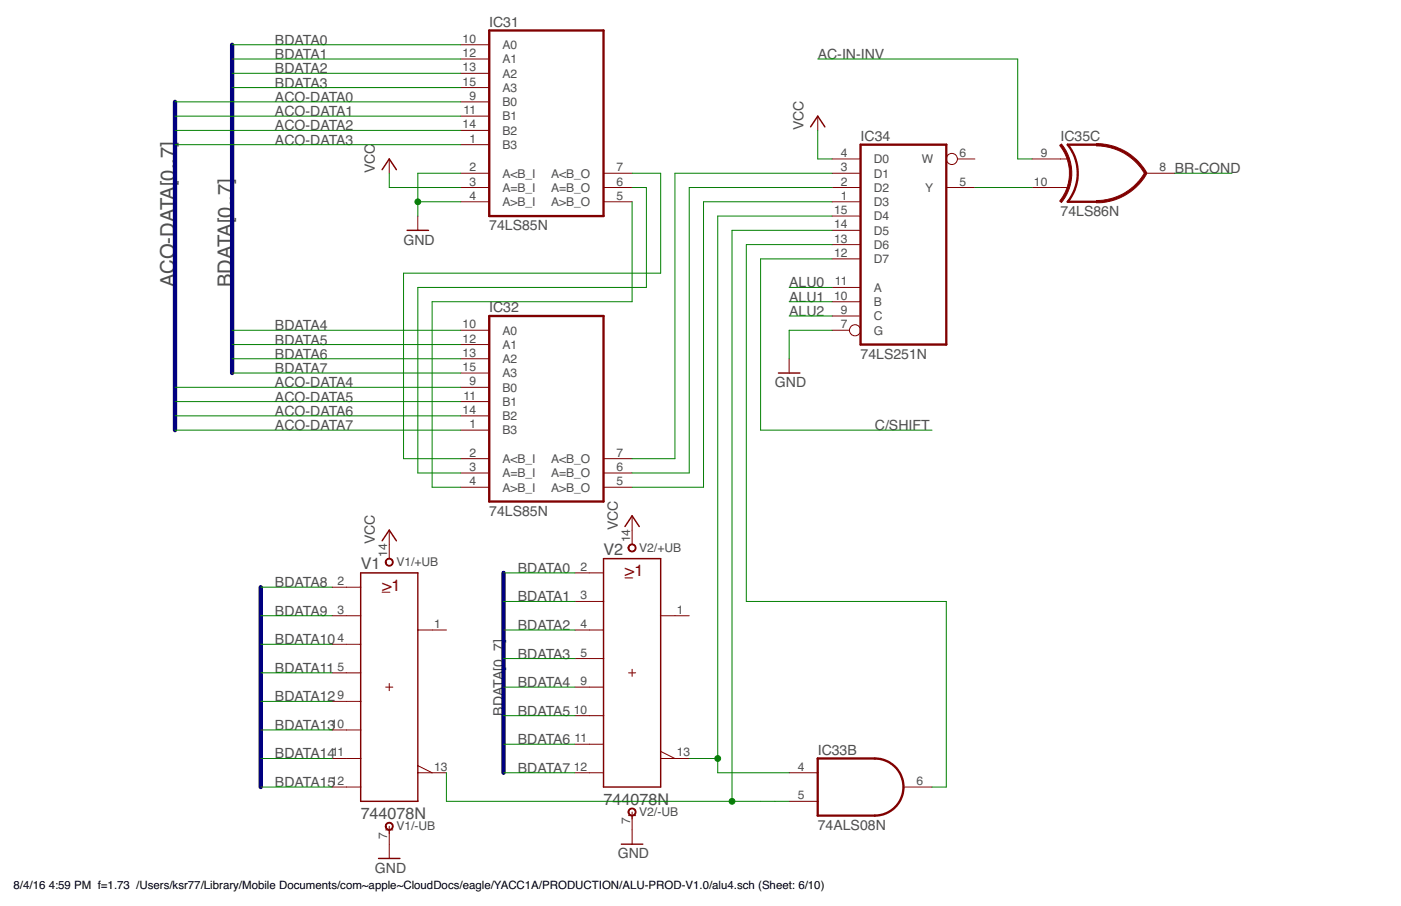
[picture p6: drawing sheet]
<svg xmlns="http://www.w3.org/2000/svg" width="432mm" height="279mm" viewBox="0 0 432 279" stroke-linecap="round" stroke-linejoin="round" font-family="sans-serif">
<g fill="none" stroke="#800000" stroke-width=".31">
<path d="M142 13.8h8.8M142 18.2h8.8M142 31.4h8.8M142 35.8h8.8M142 22.6h8.8M142 27h8.8M252 35.8v4.4M120 49v4.4M142 44.6h8.8M142 53.4h8.8M142 57.8h8.8M142 40.2h8.8"/>
<path d="M186 53.4h8.8M186 57.8h8.8M256.4 53.4h8.8M256.4 57.8h8.8M256.4 49h8.8M291.7 57.8h8.8M295.1 49h5.4M318.1 57.8h11M318.1 49h11M353.3 53.4h8.8M128.8 66.6v4.4M142 62.2h8.8"/>
<path d="M186 62.2h8.8M256.4 62.2h8.8M256.4 79.8h8.8M256.4 75.4h8.8M256.4 71h8.8M256.4 66.6h8.8M256.4 97.5h8.8M256.4 93h8.8M256.4 88.6h8.8M142 119.4h8.8M142 101.9h8.8M142 106.3h8.8"/>
<path d="M142 110.6h8.8M142 115h8.8M243.2 110.6v4.4M256.4 101.9h5.4M142 132.7h8.8M142 123.8h8.8M142 128.2h8.8M142 141.5h8.8M142 145.9h8.8M142 150.3h8.8M186 141.5h8.8M186 145.9h8.8"/>
<path d="M186 150.3h8.8M194.8 159.1v8.8M120 163.5v8.8M177.2 176.7h8.8M192.6 178.2h2.4M102.4 189.9h8.8M102.4 181.1h8.8M102.4 198.7h8.8M117.8 182.6h2.4M128.8 194.3h8.8M177.2 185.5h8.8M177.2 194.3h8.8"/>
<path d="M203.6 189.9h8.8M102.4 207.5h8.8M102.4 216.3h8.8M118.9 211.9h2.2M120 210.8v2.2M177.2 203.1h8.8M177.2 211.9h8.8M193.7 207.5h2.2M194.8 206.4v2.2M102.4 233.9h8.8M102.4 225.1h8.8M128.8 238.3h8.8"/>
<path d="M128.8 236.1l4.4 2.2M177.2 220.7h8.8M177.2 229.5h8.8M177.2 238.3h8.8M203.6 231.7l4.4 2.2M203.6 233.9h8.8M243.2 238.3h8.8M102.4 242.7h8.8M118.9 255.9h2.2M120 254.8v9.9M193.7 251.5h2.2M194.8 250.4v9.9"/>
<path d="M243.2 247.1h8.8M278.4 242.7h8.9"/>
<circle cx="293.4" cy="49" r="1.71"/>
<circle cx="263.5" cy="101.9" r="1.71"/>
</g>
<path d="M249.8 39.1l2.2-3.3 2.2 3.3M117.8 52.3l2.2-3.3 2.2 3.3M125.5 71h6.6M239.9 115h6.6M111.2 176.7h17.6v70.4h-17.6zM117.8 166.8l2.2-3.3 2.2 3.3M186 172.3h17.6v70.4h-17.6zM192.6 162.4l2.2-3.3 2.2 3.3M116.7 264.7h6.6M191.5 260.3h6.6" fill="none" stroke="#800000" stroke-width=".44"/>
<path d="M150.8 9.4h35.2v57.2h-35.2zM265.2 44.6h26.5v61.7h-26.5zM337.9 44.6h-8.8a14.1 14.1 0 0 1 0 17.6h8.8M150.8 97.5h35.2v57.2h-35.2zM252 233.9h17.6a8.8 8.8 0 0 1 8.9 8.8 8.8 8.8 0 0 1-8.9 8.8h-17.6z" fill="none" stroke="#800000" stroke-width=".72"/>
<g fill="#800000" stroke="#800000" stroke-width=".31">
<path d="M119.1 172.5a1.23 1.23 0 0 1 1.9 .3 1.23 1.23 0 0 1-.7 1.8 1.23 1.23 0 0 1-1.6-1.2h.3a.97 .97 0 0 1 1.3-.9 .97 .97 0 0 1 .3 1.6 .97 .97 0 0 1-1.6-.5v-.2h-.3z" fill-rule="evenodd"/>
<path d="M119.1 253.9a1.23 1.23 0 0 1 1.9 .3 1.23 1.23 0 0 1-.7 1.8 1.23 1.23 0 0 1-1.6-1.2h.3a.97 .97 0 0 1 1.3-.9 .97 .97 0 0 1 .3 1.6 .97 .97 0 0 1-1.6-.4v-.3h-.3z" fill-rule="evenodd"/>
<path d="M194 168.1a1.23 1.23 0 0 1 1.9 .3 1.23 1.23 0 0 1-.8 1.8 1.23 1.23 0 0 1-1.5-1.2h.2a.97 .97 0 0 1 1.4-.9 .97 .97 0 0 1 .3 1.6 .97 .97 0 0 1-1.6-.5l-.1-.2h-.2z" fill-rule="evenodd"/>
<path d="M194 249.5a1.23 1.23 0 0 1 1.9 .3 1.23 1.23 0 0 1-.8 1.8 1.23 1.23 0 0 1-1.5-1.2h.2a.97 .97 0 0 1 1.4-.9 .97 .97 0 0 1 .3 1.6 .97 .97 0 0 1-1.6-.4l-.1-.3h-.2z" fill-rule="evenodd"/>
<path d="M337.9 61.8a17.1 17.1 0 0 0 14.9-8.7l.7 .4a17.8 17.8 0 0 1-15.6 9z" fill-rule="evenodd"/>
<path d="M337.9 44.3a17.8 17.8 0 0 1 15.6 9l-.7 .4a17.2 17.2 0 0 0-14.9-8.7z" fill-rule="evenodd"/>
<path d="M326.6 44.8l.6-.4a14.4 14.4 0 0 1 0 18l-.6-.4a13.8 13.8 0 0 0 0-17.2z" fill-rule="evenodd"/>
</g>
<path d="M71.5 13.8v101.2M53.9 31.4v101.3M155.2 176.7v61.6M80.3 181.1v61.6" fill="none" stroke="#000080" stroke-width="1.3"/>
<g fill="none" stroke="#008000" stroke-width=".31">
<path d="M71.5 13.8h70.5M71.5 18.2h70.5M252 18.2h61.7v30.8h4.4M53.9 31.4h88.1M53.9 35.8h88.1M71.5 22.6h70.5M71.5 27h70.5M53.9 44.6h88.1M53.9 40.2h88.1M120 53.4v4.4h22M142 53.4h-13.2v13.2M194.8 53.4h8.8v30.8h-79.2v57.3h17.6"/>
<path d="M194.8 57.8h4.4v30.8h-70.4v57.3h13.2M252 40.2v8.8h4.4M256.4 53.4h-48.4v88.1h-13.2M256.4 57.8h-44v88.1h-17.6M300.5 57.8h17.6M362.1 53.4h17.6M128.8 62.2h13.2M194.8 62.2v30.8h-61.6v57.3h8.8M256.4 79.8h-22v52.9h52.9M256.4 75.4h-26.4v110.1h61.7v57.2h-4.4M256.4 66.6h-35.2v171.7h22M256.4 62.2h-39.6v88.1h-22"/>
<path d="M256.4 71h-30.8v176.1M243.2 93h13.2M243.2 88.6h13.2M243.2 97.5h13.2M53.9 119.4h88.1M71.5 101.9h70.5M71.5 106.3h70.5M71.5 110.6h70.5M71.5 115h70.5M256.4 101.9h-13.2v8.7M53.9 123.8h88.1M53.9 132.7h88.1"/>
<path d="M53.9 128.2h88.1M155.2 176.7h22M80.3 181.1h22.1M80.3 189.9h22.1M80.3 198.7h22.1M155.2 185.5h22M155.2 194.3h22M80.3 207.5h22.1M80.3 216.3h22.1M155.2 203.1h22M155.2 211.9h22M80.3 225.1h22.1"/>
<path d="M80.3 233.9h22.1M137.6 238.3v8.8h105.6M155.2 220.7h22M155.2 229.5h22M155.2 238.3h22M212.4 233.9h8.8M80.3 242.7h22.1"/>
</g>
<g fill="#008000" stroke="#008000" stroke-width=".31">
<circle cx="128.8" cy="62.2" r=".89"/>
<circle cx="225.6" cy="247.1" r=".89"/>
<circle cx="221.2" cy="233.9" r=".89"/>
</g>
<g font-size="6.2" fill="#505050">
<text x="53.9" y="88.6" transform="rotate(-90 53.9 88.6)">ACO-DATA[0..7]</text>
<text x="71.5" y="88.6" transform="rotate(-90 71.5 88.6)">BDATA[0..7]</text>
</g>
<g font-size="5" fill="#505050">
<text x="186" y="171.2">V2</text>
<text x="111.2" y="175.6">V1</text>
<text x="186" y="248.2">744078N</text>
<text x="111.2" y="252.6">744078N</text>
</g>
<g font-size="5" fill="#800000">
<text x="192.6" y="177.8">&gt;1</text>
<text x="117.8" y="182.2">&gt;1</text>
</g>
<g font-size="4.3" fill="#505050">
<text x="150.8" y="8.3">IC31</text>
<text x="84.7" y="13.8">BDATA0</text>
<text x="84.7" y="18.2">BDATA1</text>
<text x="84.7" y="22.6">BDATA2</text>
<text x="252" y="18.2">AC-IN-INV</text>
<text x="84.7" y="27">BDATA3</text>
<text x="84.7" y="31.4">ACO-DATA0</text>
<text x="84.7" y="35.8">ACO-DATA1</text>
<text x="84.7" y="40.2">ACO-DATA2</text>
<text x="247.6" y="40.2" transform="rotate(-90 247.6 40.2)">VCC</text>
<text x="84.7" y="44.6">ACO-DATA3</text>
<text x="265.2" y="43.5">IC34</text>
<text x="326.9" y="43.5">IC35C</text>
<text x="115.6" y="53.4" transform="rotate(-90 115.6 53.4)">VCC</text>
<text x="362.1" y="53.4">BR-COND</text>
<text x="150.8" y="71">74LS85N</text>
<text x="326.9" y="66.6">74LS86N</text>
<text x="124.4" y="75.4">GND</text>
<text x="243.2" y="88.6">ALU0</text>
<text x="243.2" y="93">ALU1</text>
<text x="84.7" y="101.8">BDATA4</text>
<text x="150.8" y="96.3">IC32</text>
<text x="243.2" y="97.4">ALU2</text>
<text x="84.7" y="106.2">BDATA5</text>
<text x="84.7" y="110.6">BDATA6</text>
<text x="265.2" y="110.6">74LS251N</text>
<text x="84.7" y="119.5">ACO-DATA4</text>
<text x="84.7" y="115.1">BDATA7</text>
<text x="238.8" y="119.5">GND</text>
<text x="84.7" y="123.9">ACO-DATA5</text>
<text x="84.7" y="128.3">ACO-DATA6</text>
<text x="84.7" y="132.7">ACO-DATA7</text>
<text x="269.6" y="132.7">C/SHIFT</text>
<text x="150.8" y="159.1">74LS85N</text>
<text x="115.6" y="167.9" transform="rotate(-90 115.6 167.9)">VCC</text>
<text x="190.4" y="163.5" transform="rotate(-90 190.4 163.5)">VCC</text>
<text x="159.6" y="176.7">BDATA0</text>
<text x="84.7" y="181.1">BDATA8</text>
<text x="159.6" y="185.5">BDATA1</text>
<text x="84.7" y="189.9">BDATA9</text>
<text x="159.6" y="194.3">BDATA2</text>
<text x="84.7" y="198.7">BDATA10</text>
<text x="159.6" y="203.1">BDATA3</text>
<text x="84.7" y="207.5">BDATA11</text>
<text x="159.6" y="211.9">BDATA4</text>
<text x="84.7" y="216.3">BDATA12</text>
<text x="155.2" y="220.7" transform="rotate(-90 155.2 220.7)">BDATA[0..7]</text>
<text x="159.6" y="220.7">BDATA5</text>
<text x="84.7" y="225.1">BDATA13</text>
<text x="84.7" y="233.9">BDATA14</text>
<text x="159.6" y="229.5">BDATA6</text>
<text x="252" y="232.8">IC33B</text>
<text x="159.6" y="238.3">BDATA7</text>
<text x="84.7" y="242.7">BDATA15</text>
<text x="252" y="255.9">74ALS08N</text>
<text x="115.6" y="269.1">GND</text>
<text x="190.4" y="264.7">GND</text>
</g>
<g font-size="3.7" fill="#505050">
<text x="142.6" y="13.2">10</text>
<text x="142.6" y="17.6">12</text>
<text x="154.8" y="15.1">A0</text>
<text x="142.6" y="22">13</text>
<text x="154.8" y="19.5">A1</text>
<text x="154.8" y="23.9">A2</text>
<text x="142.6" y="26.4">15</text>
<text x="154.8" y="28.3">A3</text>
<text x="142.9" y="35.2">11</text>
<text x="144.7" y="30.8">9</text>
<text x="154.8" y="32.7">B0</text>
<text x="142.6" y="39.6">14</text>
<text x="154.8" y="37.1">B1</text>
<text x="154.8" y="41.5">B2</text>
<text x="144.7" y="44">1</text>
<text x="154.8" y="45.9">B3</text>
<text x="144.7" y="52.8">2</text>
<text x="190.1" y="52.8">7</text>
<text x="259.1" y="52.8">3</text>
<text x="259.1" y="48.4">4</text>
<text x="269.3" y="50.3">D0</text>
<text x="284.1" y="50.3">W</text>
<text x="295.7" y="48.4">6</text>
<text x="320.8" y="48.4">9</text>
<text x="357.3" y="52.8">8</text>
<text x="144.7" y="57.2">3</text>
<text x="154.8" y="54.7">A&lt;B_I</text>
<text x="154.8" y="59.1">A=B_I</text>
<text x="169.8" y="59.1">A=B_O</text>
<text x="169.8" y="54.7">A&lt;B_O</text>
<text x="190.1" y="57.2">6</text>
<text x="259.1" y="57.2">2</text>
<text x="269.3" y="59.1">D2</text>
<text x="269.3" y="54.7">D1</text>
<text x="285.1" y="59.1">Y</text>
<text x="295.7" y="57.2">5</text>
<text x="318.7" y="57.2">10</text>
<text x="144.7" y="61.6">4</text>
<text x="154.8" y="63.5">A&gt;B_I</text>
<text x="169.8" y="63.6">A&gt;B_O</text>
<text x="190.1" y="61.6">5</text>
<text x="259.1" y="61.6">1</text>
<text x="269.3" y="63.5">D3</text>
<text x="257" y="70.4">14</text>
<text x="257" y="66">15</text>
<text x="269.3" y="67.9">D4</text>
<text x="257" y="74.8">13</text>
<text x="269.3" y="76.8">D6</text>
<text x="269.3" y="72.4">D5</text>
<text x="257" y="79.2">12</text>
<text x="269.3" y="81.2">D7</text>
<text x="257.3" y="88">11</text>
<text x="269.3" y="90">A</text>
<text x="257" y="92.4">10</text>
<text x="269.3" y="94.4">B</text>
<text x="142.6" y="101.2">10</text>
<text x="259.1" y="101.2">7</text>
<text x="259.1" y="96.8">9</text>
<text x="269.3" y="98.8">C</text>
<text x="142.6" y="105.6">12</text>
<text x="154.8" y="103.2">A0</text>
<text x="154.8" y="107.6">A1</text>
<text x="269.3" y="103.2">G</text>
<text x="142.6" y="110">13</text>
<text x="154.8" y="112">A2</text>
<text x="142.6" y="114.4">15</text>
<text x="144.7" y="118.8">9</text>
<text x="154.8" y="116.4">A3</text>
<text x="142.9" y="123.2">11</text>
<text x="154.8" y="120.8">B0</text>
<text x="154.8" y="125.2">B1</text>
<text x="142.6" y="127.6">14</text>
<text x="154.8" y="129.6">B2</text>
<text x="144.7" y="132">1</text>
<text x="154.8" y="134">B3</text>
<text x="144.7" y="140.8">2</text>
<text x="154.8" y="142.8">A&lt;B_I</text>
<text x="169.8" y="142.8">A&lt;B_O</text>
<text x="190.1" y="140.8">7</text>
<text x="144.7" y="145.2">3</text>
<text x="144.7" y="149.7">4</text>
<text x="154.8" y="147.2">A=B_I</text>
<text x="169.8" y="147.2">A=B_O</text>
<text x="190.1" y="149.7">5</text>
<text x="190.1" y="145.2">6</text>
<text x="154.8" y="151.6">A&gt;B_I</text>
<text x="169.8" y="151.6">A&gt;B_O</text>
<text x="194.2" y="167.3" transform="rotate(-90 194.2 167.3)">14</text>
<text x="119.4" y="171.7" transform="rotate(-90 119.4 171.7)">14</text>
<text x="197" y="170.1">V2/+UB</text>
<text x="122.2" y="174.5">V1/+UB</text>
<text x="178.9" y="176.1">2</text>
<text x="104.1" y="180.5">2</text>
<text x="178.9" y="184.9">3</text>
<text x="104.1" y="189.3">3</text>
<text x="208.6" y="189.3">1</text>
<text x="133.8" y="193.7">1</text>
<text x="178.9" y="193.7">4</text>
<text x="104.1" y="198.1">4</text>
<text x="178.9" y="202.5">5</text>
<text x="104.1" y="206.9">5</text>
<text x="104.1" y="215.7">9</text>
<text x="178.9" y="211.3">9</text>
<text x="176.8" y="220.1">10</text>
<text x="102" y="224.5">10</text>
<text x="102.3" y="233.3">11</text>
<text x="177.1" y="228.9">11</text>
<text x="208.6" y="233.3">13</text>
<text x="133.8" y="237.7">13</text>
<text x="176.8" y="237.7">12</text>
<text x="245.9" y="237.7">4</text>
<text x="102" y="242.1">12</text>
<text x="282.5" y="242.1">6</text>
<text x="197" y="251.5">V2/-UB</text>
<text x="245.9" y="246.5">5</text>
<text x="122.2" y="255.9">V1/-UB</text>
<text x="194.2" y="254.2" transform="rotate(-90 194.2 254.2)">7</text>
<text x="119.4" y="258.6" transform="rotate(-90 119.4 258.6)">7</text>
</g>
<g font-size="3.5">
<text x="4.2" y="274.2">8/4/16</text>
<text x="15" y="274.2">4:59 PM f=1.73 /Users/ksr77/Library/Mobile Documents/com~apple~CloudDocs/eagle/YACC1A/PRODUCTION/ALU-PROD-V1.0/alu4.sch (Sheet: 6/10)</text>
</g>
</svg>
